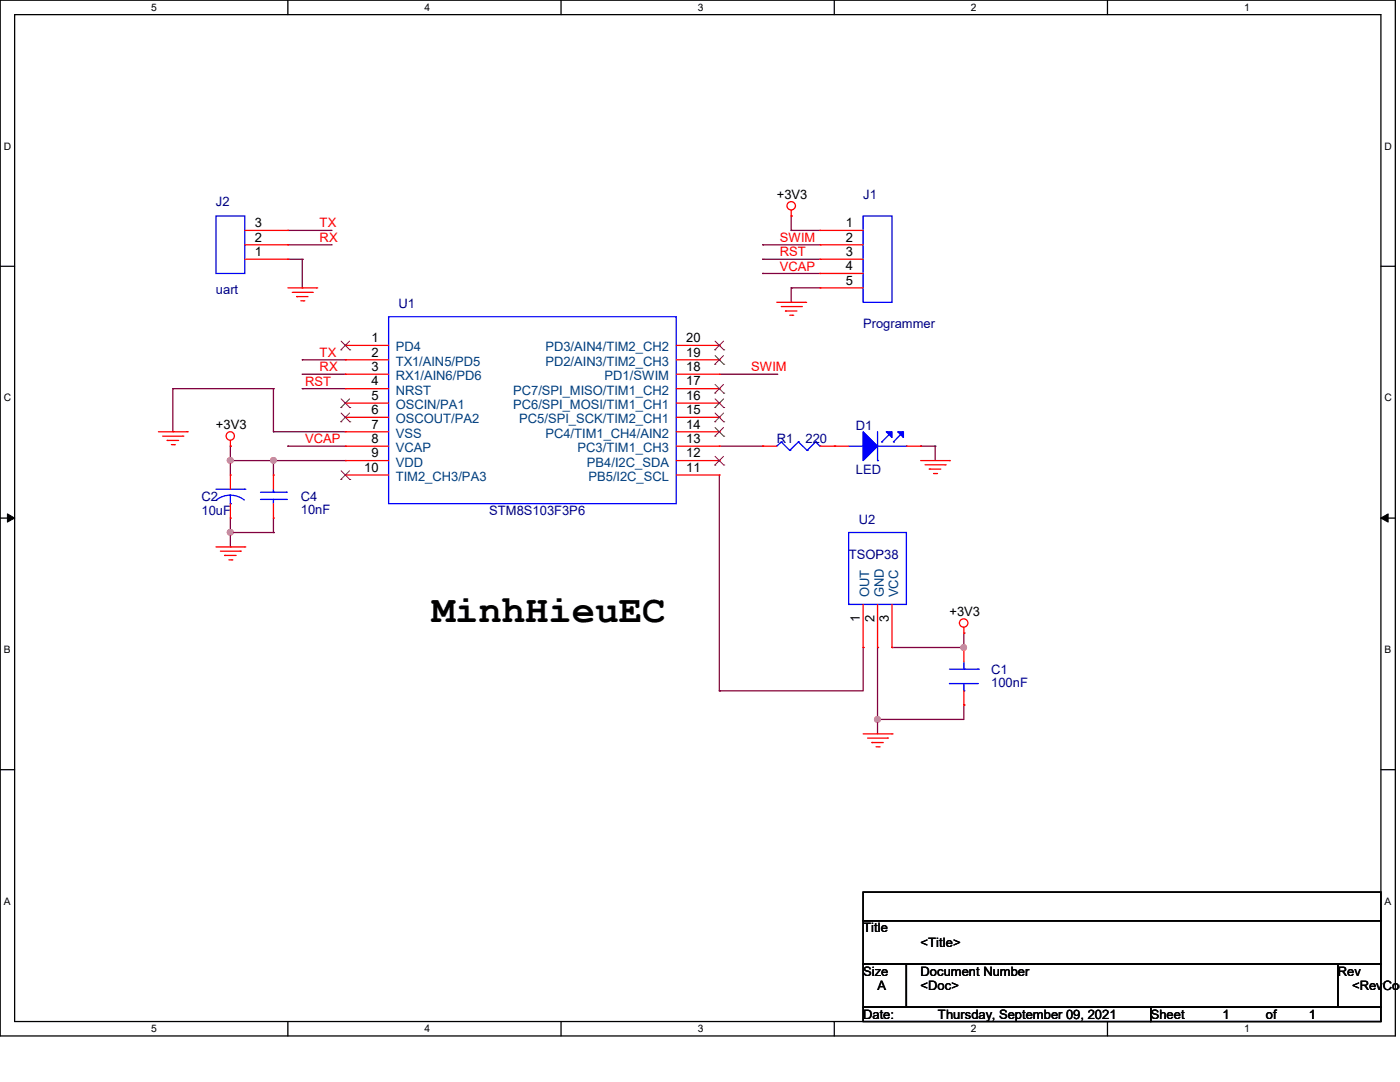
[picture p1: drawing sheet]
<svg xmlns="http://www.w3.org/2000/svg" width="279mm" height="216mm" viewBox="0 0 279 216" stroke-linecap="round" stroke-linejoin="round" font-family="sans-serif">
<path d="M0 0h278.5v206.7h-278.5zM2.9 2.9h272.7v200.9h-272.7z" fill="none" stroke="#000" stroke-width=".25"/>
<g fill="#fff">
<path d="M30.2 .3h1.1v2.3h-1.1z"/>
<path d="M30.2 204.1h1.1v2.3h-1.1z"/>
</g>
<path d="M57.4 0v2.9M57.4 203.8v2.9" fill="none" stroke="#000" stroke-width=".25"/>
<g fill="#fff">
<path d="M84.7 .3h1.1v2.3h-1.1z"/>
<path d="M84.7 204.1h1.1v2.3h-1.1z"/>
</g>
<path d="M112 0v2.9M112 203.8v2.9" fill="none" stroke="#000" stroke-width=".25"/>
<g fill="#fff">
<path d="M139.2 .3h1.1v2.3h-1.1z"/>
<path d="M139.2 204.1h1.1v2.3h-1.1z"/>
</g>
<path d="M166.5 0v2.9M166.5 203.8v2.9" fill="none" stroke="#000" stroke-width=".25"/>
<g fill="#fff">
<path d="M193.8 .3h1.1v2.3h-1.1z"/>
<path d="M193.8 204.1h1.1v2.3h-1.1z"/>
</g>
<path d="M221 0v2.9M221 203.8v2.9" fill="none" stroke="#000" stroke-width=".25"/>
<g fill="#fff">
<path d="M248.3 .3h1.1v2.3h-1.1z"/>
<path d="M248.3 204.1h1.1v2.3h-1.1z"/>
<path d="M.8 28h1.4v2.3h-1.4z"/>
<path d="M276.3 28h1.4v2.3h-1.4z"/>
<path d="M.8 78.2h1.4v2.3h-1.4z"/>
<path d="M276.3 78.2h1.4v2.3h-1.4z"/>
</g>
<path d="M0 53.1h2.9M275.6 53.1h2.9" fill="none" stroke="#000" stroke-width=".25"/>
<g fill="#fff">
<path d="M.8 128.5h1.3v2.2h-1.3z"/>
<path d="M276.3 128.5h1.3v2.2h-1.3z"/>
</g>
<path d="M0 103.4h2.9M275.6 103.4h2.9" fill="none" stroke="#000" stroke-width=".25"/>
<path d="M1.5 102.5l1.4 .9-1.4 .8zM275.6 103.4l1.4-.9v1.7z" fill="#000" stroke="#000" stroke-width=".2"/>
<g fill="#fff">
<path d="M.8 178.7h1.3v2.2h-1.3z"/>
<path d="M276.3 178.7h1.3v2.2h-1.3z"/>
</g>
<path d="M0 153.6h2.9M275.6 153.6h2.9M172.3 178h103.3v5.7h-103.3zM172.3 183.7h103.3v8.7h-103.3zM172.3 192.4h8.6v8.6h-8.6zM180.9 192.4h86.1v8.6h-86.1zM267 192.4h8.6v8.6h-8.6zM172.3 201h57.4v2.8h-57.4zM229.7 201h45.9v2.8h-45.9z" fill="none" stroke="#000" stroke-width=".25"/>
<g fill="none" stroke="#800040" stroke-width=".25">
<path d="M57.4 51.7h2.9M57.4 48.9h8.7M57.4 46h8.7M60.3 51.7h.1M60.3 57.4h.1M60.3 51.7v5.7M66.1 48.9h.1M66.1 46h.1M152.2 48.9h.1M152.2 51.7h.1M152.2 54.6h.1M152.2 51.7h11.5"/>
<path d="M152.2 48.9h11.5M152.2 54.6h11.5M157.9 46h.1M157.9 43.1h.1M157.9 57.4h.1M157.9 46h5.8M157.9 43.1v2.9M157.9 57.4v2.9M157.9 57.4h5.8M34.5 77.6h.1M34.5 77.6h20.1M34.5 77.6v8.5"/>
<path d="M54.6 77.6h.1M54.6 77.6v8.5M60.3 71.8h.1M60.3 74.7h.1M60.3 77.6h.1M60.3 77.6h8.6M60.3 71.8h8.6M60.3 74.7h8.6M143.6 74.7h11.4M155 74.7h.1M157.9 60.3h.1M34.5 86.1h.1"/>
<path d="M46 89h.1M46 91.9h.1M46 91.9h22.9M46 89v5.8M54.6 91.9h.1M54.6 86.1h.1M54.6 86.1h14.3M54.6 91.9v2.9M57.4 89h.1M57.4 89h11.5M143.6 89h8.6M143.6 94.8v43"/>
<path d="M152.2 89h.1M183.7 89h.1M183.7 89h2.9M186.6 89h.1M186.6 89v2.9M46 106.3h.1M46 109.1h.1M46 103.4v5.7M46 106.3h8.6M54.6 106.3h.1M54.6 103.4v2.9M143.6 137.8h.1"/>
<path d="M172.3 129.2h.1M172.3 129.2v8.6h-28.7M175.1 129.2h.1M175.1 129.2v17.2M178 129.2h.1M192.4 126.3h.1M192.4 126.3v2.9h-14.4M175.1 143.6h.1M192.4 140.7h.1M192.4 140.7v2.9h-17.3"/>
</g>
<g fill="#f0f" stroke="#f0f" stroke-width=".25">
<circle cx="175.1" cy="143.6" r=".56"/>
<circle cx="192.3" cy="129.2" r=".55"/>
<circle cx="54.6" cy="91.9" r=".55"/>
<circle cx="46" cy="91.9" r=".56"/>
<circle cx="46" cy="106.2" r=".56"/>
</g>
<g fill="none" stroke="#f00" stroke-width=".25">
<path d="M48.9 51.7h8.5M48.9 48.9h8.5M48.9 46h8.5M57.4 51.7h.1M57.4 48.9h.1M57.4 46h.1M57.4 57.4h5.8M58.3 58.3h4M59.2 59.2h.1M59.2 59.2h2.3M62.3 58.3h.1M63.2 57.4h.1"/>
<path d="M157.9 43.1h.1M157.9 42v1.1M163.7 46h.1M163.7 48.9h.1M163.7 51.7h.1M163.7 54.6h.1M163.7 57.4h.1M163.7 57.4h8.6M163.7 51.7h8.6M163.7 48.9h8.6M163.7 46h8.6M163.7 54.6h8.6"/>
<path d="M60 60h.6M60.6 60h.1M68.9 68.9h.1M68.9 71.8h.1M68.9 74.7h.1M68.9 77.6h.1M68.9 68.9h8.7M68.9 71.8h8.7M68.9 74.7h8.7M68.9 77.6h8.7M135 68.9h8.6M135 71.8h8.6"/>
<path d="M135 74.7h8.6M135 77.6h8.6M143.6 68.9h.1M143.6 71.8h.1M143.6 74.7h.1M143.6 77.6h.1M155 60.3h5.8M155.9 61.2h4M156.8 62.1h.1M156.8 62.1h2.2M157.6 62.9h.6M158.2 62.9h.1"/>
<path d="M159.9 61.2h.1M160.8 60.3h.1M31.6 86.1h5.8M32.5 87h4M33.4 87.9h.1M33.4 87.9h2.2M34.2 88.7h.6M34.8 88.7h.1M36.5 87h.1M37.4 86.1h.1M46 89h.1M46 94.8h.1"/>
<path d="M46 87.9v1.1M46 94.8v2.8M54.6 94.8h.1M54.6 94.8v2.8M68.9 80.4h.1M68.9 83.3h.1M68.9 86.1h.1M68.9 89h.1M68.9 91.9h.1M68.9 94.8h.1M68.9 91.9h8.7M68.9 86.1h8.7"/>
<path d="M68.9 89h8.7M68.9 80.4h8.7M68.9 83.3h8.7M68.9 94.8h8.7M135 91.9h8.6M135 86.1h8.6M135 89h8.6M135 80.4h8.6M135 83.3h8.6M135 94.8h8.6M143.6 80.4h.1M143.6 83.3h.1"/>
<path d="M143.6 86.1h.1M143.6 89h.1M143.6 91.9h.1M143.6 94.8h.1M152.2 89h.1M152.2 89h2.8M163.7 89h5.7M166.5 89h.1M180.9 89h2.8M183.7 89h.1M183.7 91.9h5.8M184.6 92.8h4"/>
<path d="M185.5 93.6h.1M185.5 93.6h2.2M186.3 94.5h.6M186.9 94.5h.1M188.6 92.8h.1M189.5 91.9h.1M43.1 109.1h5.8M44 110h4M44.8 110.8h.1M44.8 110.8h2.3M45.7 111.7h.6M46 103.4h.1"/>
<path d="M46 100.5v2.9M46.3 111.7h.1M48 110h.1M48.9 109.1h.1M54.6 103.4h.1M54.6 100.5v2.9M172.3 129.2h.1M172.3 120.6v8.6M175.1 129.2h.1M175.1 120.6v8.6M178 129.2h.1M178 120.6v8.6"/>
<path d="M192.4 126.3h.1M192.4 129.2h.1M192.4 125.2v1.1M192.4 129.2v2.9M192.4 137.8v2.9M172.3 146.4h5.7M173.1 147.3h4M174 148.2h.1M174 148.2h2.3M174.8 149h.6M175.4 149h.1M177.1 147.3h.1"/>
<path d="M178 146.4h.1M192.4 140.7h.1"/>
<circle cx="157.9" cy="41.1" r=".84"/>
<circle cx="45.9" cy="87" r=".83"/>
<circle cx="192.3" cy="124.3" r=".84"/>
</g>
<g fill="#00f" stroke="#00f" stroke-width=".25">
<path d="M172.3 86.1l2.8 2.9-2.8 2.9z"/>
<path d="M176.9 86.1h1.1v1.2z"/>
<path d="M179.2 86.1h1.1v1.2z"/>
</g>
<g fill="none" stroke="#00f" stroke-width=".25">
<path d="M43.1 43.1h5.8v11.5h-5.8zM172.3 43.1h5.7v17.2h-5.7zM77.6 63.2h57.4v37.3h-57.4zM43.1 97.6h5.8M46 98.8l1.4 .3 1.4 .7M46 98.8l-1.5 .2-1.3 .8M46 98.8v1.7M48.9 97.6h.1M52 99.7h5.1M52 98.2h5.1M54.6 98.2h.1M54.6 99.7h.1"/>
<path d="M54.6 97.6v.6M54.6 99.7v.8M57.1 99.7h.1M57.1 98.2h.1M155.9 88.2h.1M155.9 88.2l-.9 .8M155.9 88.2l1.7 1.7M157.6 89.9h.1M159.3 88.2h.1M159.3 88.2l-1.7 1.7M159.3 88.2l1.8 1.7M161.1 89.9h.1"/>
<path d="M162.8 88.2h.1M162.8 88.2l-1.7 1.7M162.8 88.2l.9 .8M163.7 89h.1M169.4 89h2.9M172.3 89h.1M175.1 91.9h.1M175.1 86.1v5.8M175.1 89h5.8M176 88.2h.1M177.4 86.7l-1.4 1.5M178.3 88.2h.1"/>
<path d="M179.7 86.7l-1.4 1.5M180.9 89h.1M46 100.5h.1M169.4 106.3h11.5v14.3h-11.5zM189.5 136.4h.1M189.5 136.4h5.7M189.5 133.5h5.7M192.4 133.5h.1M192.4 137.8h.1M192.4 132.1v1.4M192.4 136.4v1.4M195.2 133.5h.1"/>
</g>
<g fill="none" stroke="#804000" stroke-width=".2">
<path d="M68 69.8h.1M68.1 68.1l1.7 1.7M68.1 79.6l1.7 1.7M69.8 68.1l-1.8 1.7M69.8 79.6l-1.8 1.7M69.8 69.8h.1M142.7 69.8h.1M142.7 72.7h.1M142.7 78.4h.1M142.7 68.1l1.7 1.7M142.7 71l1.7 1.7M142.7 76.7l1.7 1.7"/>
<path d="M142.7 79.6l1.7 1.7M144.4 68.1l-1.7 1.7M144.4 71l-1.7 1.7M144.4 76.7l-1.7 1.7M144.4 79.6l-1.7 1.7M144.4 69.8h.1M144.4 72.7h.1M144.4 78.4h.1M68 81.3h.1M68 84.2h.1M68 95.7h.1M68.1 82.4l1.7 1.8"/>
<path d="M68.1 93.9l1.7 1.8M69.8 82.4l-1.8 1.8M69.8 93.9l-1.8 1.8M69.8 81.3h.1M69.8 84.2h.1M69.8 95.7h.1M142.7 81.3h.1M142.7 84.2h.1M142.7 87h.1M142.7 92.8h.1M142.7 82.4l1.7 1.8M142.7 85.3l1.7 1.7"/>
<path d="M142.7 91.1l1.7 1.7M144.4 82.4l-1.7 1.8M144.4 85.3l-1.7 1.7M144.4 91.1l-1.7 1.7M144.4 81.3h.1M144.4 84.2h.1M144.4 87h.1M144.4 92.8h.1"/>
</g>
<text font-size="7.8" x="86.1" y="124.2">MinhHieuEC</text>
<g font-size="2.6" fill="#000080">
<text x="43.1" y="41.1">J2</text>
<text x="172.3" y="39.7">J1</text>
<text x="43.1" y="58.6">uart</text>
<text x="79.5" y="61.5">U1</text>
<text x="172.3" y="65.5">Programmer</text>
<text x="155" y="88.5">R1</text>
<text x="160.8" y="88.5">220</text>
<text x="170.8" y="85.9">D1</text>
<text x="170.8" y="94.5">LED</text>
<text x="40.2" y="99.9">C2</text>
<text x="60" y="99.9">C4</text>
<text x="40.2" y="102.8">10uF</text>
<text x="60" y="102.5">10nF</text>
<text x="97.6" y="102.8">STM8S103F3P6</text>
<text x="171.4" y="104.6">U2</text>
<text x="169.4" y="111.5">TSOP38</text>
<text x="197.8" y="134.4">C1</text>
<text x="197.8" y="137">100nF</text>
</g>
<g font-size="2.6">
<text x="155" y="39.7">+3V3</text>
<text x="50.8" y="45.3">3</text>
<text x="168.8" y="45.3">1</text>
<text x="50.8" y="51.1">1</text>
<text x="50.8" y="48.2">2</text>
<text x="168.8" y="48.2">2</text>
<text x="168.8" y="51.1">3</text>
<text x="168.8" y="53.9">4</text>
<text x="168.8" y="56.8">5</text>
<text x="74.1" y="68.3">1</text>
<text x="74.1" y="71.2">2</text>
<text x="136.9" y="68.3">20</text>
<text x="136.9" y="71.2">19</text>
<text x="74.1" y="74">3</text>
<text x="74.1" y="76.9">4</text>
<text x="136.9" y="74">18</text>
<text x="136.9" y="76.9">17</text>
<text x="74.1" y="79.8">5</text>
<text x="74.1" y="82.6">6</text>
<text x="136.9" y="79.8">16</text>
<text x="136.9" y="82.6">15</text>
<text x="43.1" y="85.6">+3V3</text>
<text x="74.1" y="85.5">7</text>
<text x="74.1" y="88.4">8</text>
<text x="136.9" y="85.5">14</text>
<text x="136.9" y="88.4">13</text>
<text x="72.7" y="94.1">10</text>
<text x="74.1" y="91.3">9</text>
<text x="136.9" y="91.3">12</text>
<text x="136.9" y="94.1">11</text>
<text x="171.6" y="124" transform="rotate(-90 171.6 124)">1</text>
<text x="174.5" y="124" transform="rotate(-90 174.5 124)">2</text>
<text x="177.4" y="124" transform="rotate(-90 177.4 124)">3</text>
<text x="189.5" y="122.9">+3V3</text>
<text x="172.3" y="186.1">Title</text>
<text x="183.7" y="188.9">&lt;Title&gt;</text>
<text x="172.3" y="194.7">Size</text>
<text x="175.1" y="197.6">A</text>
<text x="183.7" y="194.7">Document Number</text>
<text x="183.7" y="197.6">&lt;Doc&gt;</text>
<text x="267" y="194.7">Rev</text>
<text x="269.8" y="197.6">&lt;RevCod</text>
<text x="172.3" y="203.3">Date:</text>
<text x="187.2" y="203.3">Thursday, September 09, 2021</text>
<text x="229.7" y="203.3">Sheet</text>
<text x="244" y="203.3">1</text>
<text x="252.6" y="203.3">of</text>
<text x="261.2" y="203.3">1</text>
</g>
<g font-size="2.6" fill="#f00">
<text x="63.8" y="45.4">TX</text>
<text x="63.8" y="48.3">RX</text>
<text x="155.6" y="48.3">SWIM</text>
<text x="155.6" y="51.1">RST</text>
<text x="155.6" y="54">VCAP</text>
<text x="63.8" y="71.2">TX</text>
<text x="60.9" y="77">RST</text>
<text x="63.8" y="74.1">RX</text>
<text x="149.9" y="74.1">SWIM</text>
<text x="60.9" y="88.4">VCAP</text>
</g>
<g font-size="2.6" fill="#004080">
<text x="79" y="70.1">PD4</text>
<text x="108.8" y="70.1">PD3/AIN4/TIM2_CH2</text>
<text x="79" y="73">TX1/AIN5/PD5</text>
<text x="79" y="75.9">RX1/AIN6/PD6</text>
<text x="108.8" y="73">PD2/AIN3/TIM2_CH3</text>
<text x="120.6" y="75.9">PD1/SWIM</text>
<text x="79" y="78.7">NRST</text>
<text x="79" y="81.6">OSCIN/PA1</text>
<text x="102.4" y="78.7">PC7/SPI_MISO/TIM1_CH2</text>
<text x="102.4" y="81.6">PC6/SPI_MOSI/TIM1_CH1</text>
<text x="79" y="84.5">OSCOUT/PA2</text>
<text x="79" y="87.3">VSS</text>
<text x="103.6" y="84.5">PC5/SPI_SCK/TIM2_CH1</text>
<text x="108.8" y="87.3">PC4/TIM1_CH4/AIN2</text>
<text x="79" y="90.2">VCAP</text>
<text x="79" y="93.1">VDD</text>
<text x="79" y="96">TIM2_CH3/PA3</text>
<text x="115.3" y="90.2">PC3/TIM1_CH3</text>
<text x="117.1" y="93.1">PB4/I2C_SDA</text>
<text x="117.4" y="96">PB5/I2C_SCL</text>
<text x="173.5" y="119.2" transform="rotate(-90 173.5 119.2)">OUT</text>
<text x="176.4" y="119.2" transform="rotate(-90 176.4 119.2)">GND</text>
<text x="179.2" y="119.2" transform="rotate(-90 179.2 119.2)">VCC</text>
</g>
<g font-size="2.1">
<text x="30.2" y="2.2">5</text>
<text x="84.7" y="2.2">4</text>
<text x="139.2" y="2.2">3</text>
<text x="193.8" y="2.2">2</text>
<text x="248.3" y="2.2">1</text>
<text x=".8" y="29.8">D</text>
<text x="276.3" y="29.8">D</text>
<text x=".8" y="80.1">C</text>
<text x="276.3" y="80.1">C</text>
<text x=".8" y="130.3">B</text>
<text x="276.3" y="130.3">B</text>
<text x=".8" y="180.5">A</text>
<text x="276.3" y="180.5">A</text>
<text x="30.2" y="206">5</text>
<text x="84.7" y="206">4</text>
<text x="139.2" y="206">3</text>
<text x="193.8" y="206">2</text>
<text x="248.3" y="206">1</text>
</g>
</svg>
